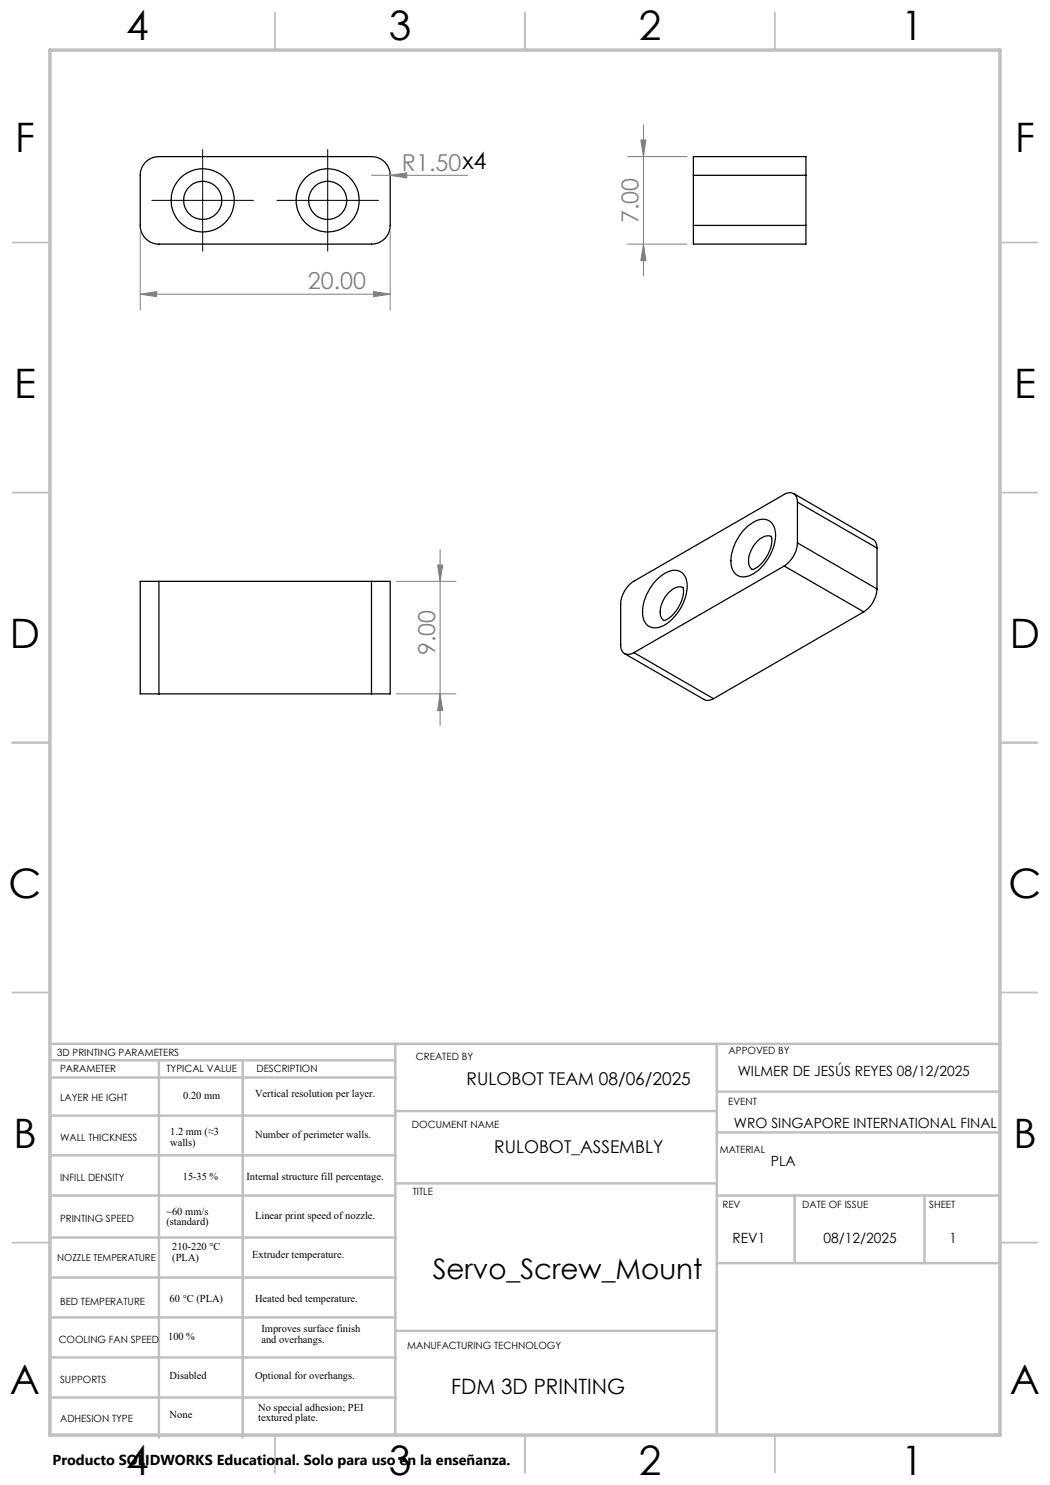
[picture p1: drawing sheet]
<svg xmlns="http://www.w3.org/2000/svg" width="210mm" height="297mm" viewBox="0 0 210 297" stroke-linecap="round" stroke-linejoin="round" font-family="sans-serif">
<g fill="none" stroke="#c0c0c0" stroke-width=".35">
<path d="M55 2.5v7.5M105 2.5v7.5M155 2.5v7.5M2.5 48.5h7.5M200 48.5h7.5M2.5 98.5h7.5M200 98.5h7.5M2.5 148.5h7.5M200 148.5h7.5M2.5 198.5h7.5M200 198.5h7.5M2.5 248.5h7.5"/>
<path d="M200 248.5h7.5M55 287v7.5M105 287v7.5M155 287v7.5"/>
</g>
<g fill="none" stroke="#c0c0c0" stroke-width=".5">
<path d="M10 208.8h190.2M10 212.1h69.1M10 215.5h69.1M31.8 212.1v75.4M48.5 212.1v75.4M79.1 208.8v78.2M143.4 208.8v78.2M143.4 218.3h56.6M10 223.1h69.1M10 231.1h69.1M10 239.1h69.1M79.1 236.7h64.3"/>
<path d="M79.1 222.2h64.3M143.4 226.5h56.6M143.4 239.1h56.6M158.9 239.1v13.5M184.9 239.1v13.5M10 255.5h69.1M10 247.5h69.1M143.4 252.6h56.6M10 271.5h69.1M10 263.5h69.1M10 279.5h69.1M79.1 266.2h64.3"/>
</g>
<path d="M10 10h190v277h-190z" fill="none" stroke="#c0c0c0" stroke-width=".7"/>
<g fill="none" stroke="#000" stroke-width=".25">
<path d="M29.3 32.3l1.3-.8 1.2-.2h42.5a3.7 3.7 0 0 1 3.7 3.8v10a3.7 3.7 0 0 1-3.7 3.7h-42.5a3.7 3.7 0 0 1-3.8-3.7v-10a3.7 3.7 0 0 1 1.3-2.8zM138.7 35.1v-3.8h22.5v3.8M138.7 35.1h22.5M138.7 35.1v10M161.2 35.1v10M138.7 45.1v3.7h22.5v-3.7M138.7 45.1h22.5M158.7 98.7l15.9 9.2a1.94 1.94 0 0 1 .8 1.7M31.8 116.3h-3.8v22.5h3.8M31.8 116.3v22.5M31.8 116.3h42.5M74.3 116.3h3.7v22.5h-3.7"/>
<path d="M74.3 116.3v22.5M131.7 115.6a4.3 4.3 0 0 1 4.3-1.3 3.8 3.8 0 0 1 1.3 4.4 9.5 9.5 0 0 1-5.3 6.7 2.54 2.54 0 0 1-3.5-2.6 9.8 9.8 0 0 1 3.2-7.2zM136.6 117.5a6.5 6.5 0 0 1-3 6.3l-.9 .3M136.6 117.5a2.76 2.76 0 0 0-3 1.2 5.1 5.1 0 0 0-1.3 4.8l.5 .6M149.3 105.4a4.1 4.1 0 0 1 4.3-1.3 3.8 3.8 0 0 1 1.3 4.4 9.5 9.5 0 0 1-5.2 6.7 2.57 2.57 0 0 1-3.5-2.6 9.8 9.8 0 0 1 3.1-7.2zM150.4 113.9a6.4 6.4 0 0 0 4-5.6 .89 .89 0 0 0-.5-1.1 3.9 3.9 0 0 0-3.5 2.5 3.7 3.7 0 0 0-.2 4l.3 .2M156.8 113.2l-30 17.3M156.8 113.2l16 9.2M159.5 100.4a1.63 1.63 0 0 0-.8-1.7 1.63 1.63 0 0 0-1.9 .2l-30 17.3a5.8 5.8 0 0 0-2.7 4.6v8.2a1.6 1.6 0 0 0 .8 1.7 1.6 1.6 0 0 0 1.9-.2M159.5 108.6a6.1 6.1 0 0 1-2.7 4.6M159.5 100.4v8.2M159.5 108.6l15.9 9.2"/>
<path d="M159.5 100.4l15.9 9.2M175.4 117.8a6.1 6.1 0 0 1-2.6 4.6M175.4 109.6v8.2M31.8 138.8h42.5M124.9 130.7l15.9 9.2a1.84 1.84 0 0 0 1.9-.2M126.8 130.5l15.9 9.2M172.8 122.4l-30.1 17.3"/>
<circle cx="40.5" cy="40.1" r="6.3"/>
<circle cx="40.5" cy="40.1" r="3.8"/>
<circle cx="65.5" cy="40.1" r="6.3"/>
<circle cx="65.5" cy="40.1" r="3.8"/>
</g>
<g fill="none" stroke="#808080" stroke-width=".2">
<path d="M74.3 35.1h19.3M78 35.1l3.4-.5v1zM125.5 31.3h11.9M128.2 28h1l-.5 3.3zM128.7 25v30.2M28 58.8l3.3-.5v1zM28 46.4v15.6M28 58.8h50M74.7 58.3l3.3 .5-3.3 .5zM78 46.4v15.6M125.5 48.8h11.9M128.7 48.8l.5 3.3h-1z"/>
<path d="M79.3 116.3h11.9M87.5 113h1l-.5 3.3zM88 109.9v35.2M79.3 138.8h11.9M88 138.8l.5 3.3h-1z"/>
</g>
<path d="M40.5 29.9v20.3M65.5 29.9v20.3M30.4 40.1h20.3M55.4 40.1h20.3" fill="none" stroke="#000" stroke-width=".2"/>
<g fill="#808080">
<path d="M78 35.1l3.4-.5v1z"/>
<path d="M28 58.8l3.3-.5v1zM74.7 58.3l3.3 .5-3.3 .5z"/>
<path d="M128.7 48.8l.5 3.3h-1zM128.2 28h1l-.5 3.3z"/>
<path d="M87.5 113h1l-.5 3.3zM88 138.8l.5 3.3h-1z"/>
</g>
<g font-size="8.1">
<text x="25.2" y="8">4</text>
<text x="77.7" y="8">3</text>
<text x="127.7" y="8">2</text>
<text x="180.2" y="8">1</text>
<text x="3" y="30.4">F</text>
<text x="203" y="30.4">F</text>
<text x="2.8" y="79.6">E</text>
<text x="202.8" y="79.6">E</text>
<text x="2" y="129.6">D</text>
<text x="202" y="129.6">D</text>
<text x="1.7" y="179.6">C</text>
<text x="201.7" y="179.6">C</text>
<text x="2.7" y="229.6">B</text>
<text x="202.7" y="229.6">B</text>
<text x="2" y="278.9">A</text>
<text x="202" y="278.9">A</text>
<text x="25.2" y="295">4</text>
<text x="77.7" y="295">3</text>
<text x="127.7" y="295">2</text>
<text x="180.2" y="295">1</text>
</g>
<text font-size="5.6" x="86.5" y="255.7">Servo_Screw_Mount</text>
<g font-size="4.7" fill="#808080">
<text x="80.4" y="34.1">R1.50x4</text>
<text x="127.7" y="44.6" transform="rotate(-90 127.7 44.6)">7.00</text>
<text x="61.6" y="57.8">20.00</text>
<text x="87" y="131" transform="rotate(-90 87 131)">9.00</text>
</g>
<text font-size="4.2" x="90.2" y="278.9">FDM 3D PRINTING</text>
<g font-size="3.5">
<text x="93.3" y="217">RULOBOT TEAM 08/06/2025</text>
<text x="98.8" y="230.6">RULOBOT_ASSEMBLY</text>
</g>
<text font-size="2.9" x="10.5" y="292.9">Producto SOLIDWORKS Educational. Solo para uso en la enseñanza.</text>
<g font-size="2.8">
<text x="147.5" y="215.1">WILMER DE JESÚS REYES 08/12/2025</text>
<text x="146.8" y="225.6">WRO SINGAPORE INTERNATIONAL FINAL</text>
<text x="154.2" y="233.1">PLA</text>
<text x="146.5" y="248.6">REV1</text>
<text x="164.7" y="248.6">08/12/2025</text>
<text x="189.9" y="248.6">1</text>
</g>
<g font-size="2.1">
<text x="36.7" y="219.9">0.20 mm</text>
<text x="51" y="219.4">Vertical resolution per layer.</text>
<text x="34" y="227.1">1.2 mm (≈3</text>
<text x="51" y="227.6">Number of perimeter walls.</text>
<text x="34" y="229.2">walls)</text>
<text x="36.6" y="235.9">15-35 %</text>
<text x="49.3" y="235.9">Internal structure fill percentage.</text>
<text x="33.3" y="242.9">~60 mm/s</text>
<text x="33.3" y="245.1">(standard)</text>
<text x="51" y="243.8">Linear print speed of nozzle.</text>
<text x="34.5" y="250">210-220 °C</text>
<text x="50.4" y="251.5">Extruder temperature.</text>
<text x="34.5" y="252.2">(PLA)</text>
<text x="33.9" y="260.4">60 °C (PLA)</text>
<text x="51" y="260.4">Heated bed temperature.</text>
<text x="33.6" y="268">100 %</text>
<text x="52.3" y="266.5">Improves surface finish</text>
<text x="52.3" y="268.6">and overhangs.</text>
<text x="33.9" y="275.9">Disabled</text>
<text x="51" y="275.9">Optional for overhangs.</text>
<text x="33.9" y="283.7">None</text>
<text x="51.7" y="282.2">No special adhesion; PEI</text>
<text x="51.7" y="284.3">textured plate.</text>
</g>
<g font-size="2">
<text x="11.4" y="211.3">3D PRINTING PARAMETERS</text>
<text x="12" y="214.3">PARAMETER</text>
<text x="33.3" y="214.3">TYPICAL VALUE</text>
<text x="51.3" y="214.3">DESCRIPTION</text>
<text x="83.2" y="212">CREATED BY</text>
<text x="145.7" y="210.7">APPOVED BY</text>
<text x="12" y="220.1">LAYER HE IGHT</text>
<text x="145.6" y="221">EVENT</text>
<text x="82.4" y="225.6">DOCUMENT NAME</text>
<text x="12" y="228.2">WALL THICKNESS</text>
<text x="143.9" y="230.5">MATERIAL</text>
<text x="12" y="236.2">INFILL DENSITY</text>
<text x="82.6" y="238.9">TITLE</text>
<text x="12" y="244.5">PRINTING SPEED</text>
<text x="144.5" y="241.7">REV</text>
<text x="160.4" y="241.7">DATE OF ISSUE</text>
<text x="185.8" y="241.7">SHEET</text>
<text x="12" y="261.1">BED TEMPERATURE</text>
<text x="11.7" y="268.6">COOLING FAN SPEED</text>
<text x="81.4" y="269.8">MANUFACTURING TECHNOLOGY</text>
<text x="12" y="276.6">SUPPORTS</text>
<text x="12" y="284.3">ADHESION TYPE</text>
</g>
<text font-size="1.9" x="11.4" y="252.2">NOZZLE TEMPERATURE</text>
</svg>
